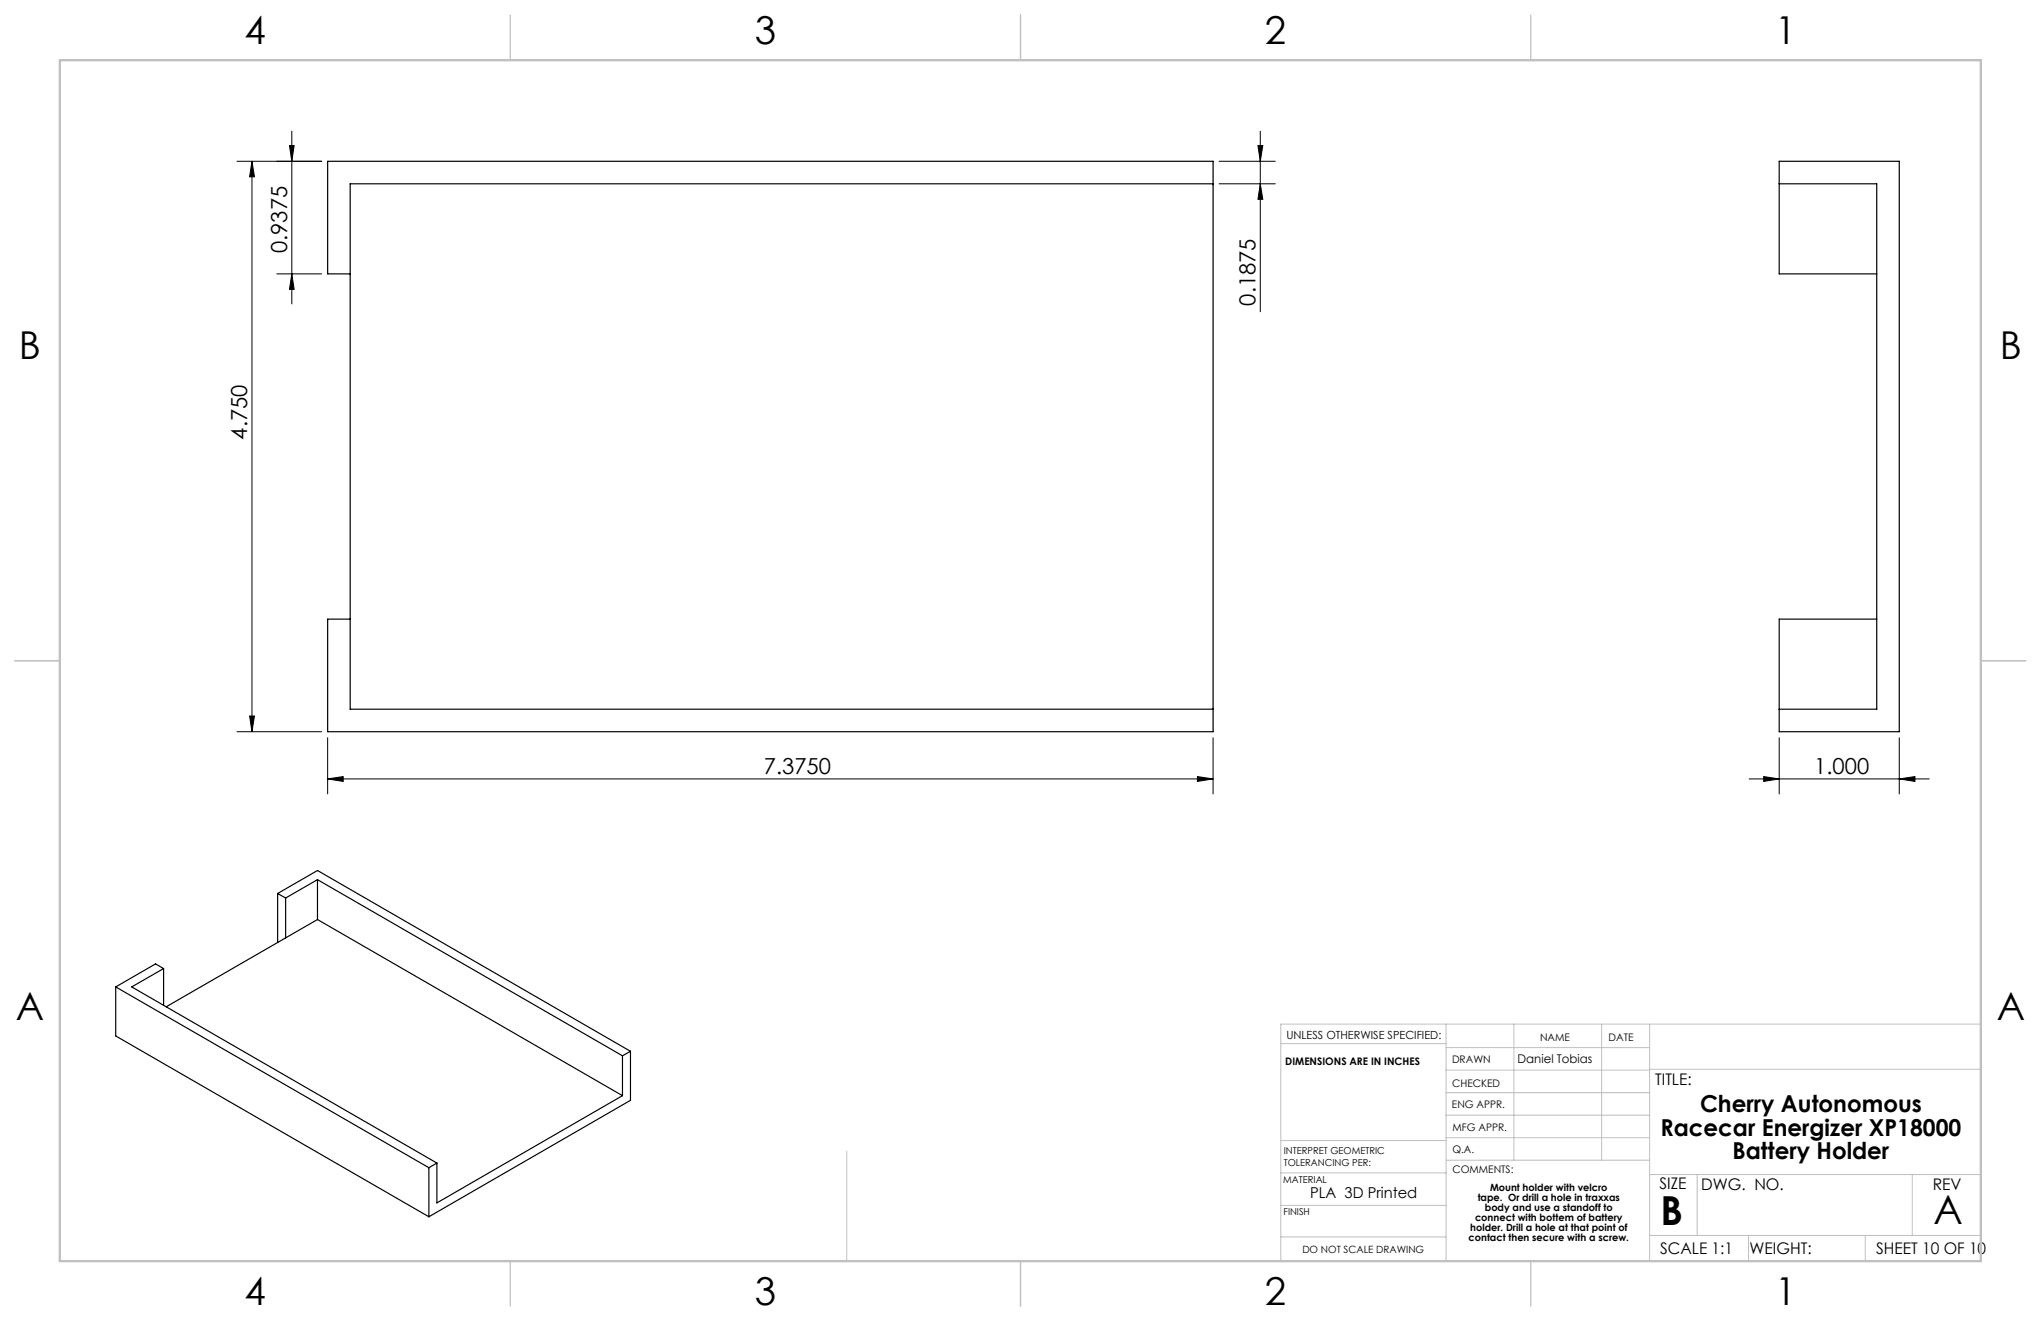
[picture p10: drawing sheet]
<svg xmlns="http://www.w3.org/2000/svg" width="432mm" height="279mm" viewBox="0 0 432 279" stroke-linecap="round" stroke-linejoin="round" font-family="sans-serif">
<g fill="none" stroke="#000" stroke-width=".21">
<path d="M50.1 34.1h18M53.3 34.1l.5 3.3h-1zM53.3 34.1v120.7M61.2 30.8h1l-.5 3.3zM61.7 27.8v36.5M257.9 34.1h11.9M257.9 38.9h11.9M266.1 30.8h1.1l-.6 3.3zM266.6 27.8v38.1M266.6 38.9l.6 3.3h-1.1zM58.6 57.9h9.5M61.7 57.9l.5 3.3h-1z"/>
<path d="M50.1 154.8h18M52.8 151.4h1l-.5 3.4zM69.3 156v11.9M256.6 156v11.9M376.4 156v11.9M401.8 156v11.9M69.3 164.7l3.3-.4v1zM69.3 164.7h187.3M253.3 164.3l3.3 .4-3.3 .6zM370.1 164.7h38.1M373.1 164.3l3.3 .4-3.3 .6zM401.8 164.7l3.3-.4v1z"/>
</g>
<g fill="none" stroke="#c0c0c0" stroke-width=".21">
<path d="M305.9 216.6v50.1M320.3 216.6v28.8M338.8 216.6v28.8M349 216.6v50.1M419.1 216.6h-148.1v50.1M271 220.7h34.9M305.9 231.1h43.1M305.9 226.3h43.1M305.9 221.6h43.1M305.9 235.9h43.1M349 226.2h70.1M179.1 243.5v23.2"/>
<path d="M271 255h34.9M271 248.1h35M271 241.2h35M305.9 240.6h43.1M306 245.4h43M349 248.4h70.1M359.1 248.4v12.9M404.6 248.4v12.9M271 261.6h34.9M349 261.3h70.1M369.9 261.3v5.4M394.6 261.3v5.4"/>
</g>
<path d="M108 3.2v9.5M215.9 3.2v9.5M323.8 3.2v9.5M3.1 139.7h9.6M419.1 139.7h9.5M108 266.7v9.6M215.9 266.7v9.6M323.8 266.7v9.6" fill="none" stroke="#c0c0c0" stroke-width=".25"/>
<path d="M12.7 12.7h406.4v254h-406.4z" fill="none" stroke="#c0c0c0" stroke-width=".5"/>
<g fill="#000">
<path d="M266.1 30.8h1.1l-.6 3.3zM266.6 38.9l.6 3.3h-1.1zM53.3 34.1l.5 3.3h-1zM52.8 151.4h1l-.5 3.4z"/>
<path d="M61.7 57.9l.5 3.3h-1zM61.2 30.8h1l-.5 3.3z"/>
<path d="M69.3 164.7l3.3-.4v1zM253.3 164.3l3.3 .4-3.3 .6zM373.1 164.3l3.3 .4-3.3 .6zM401.8 164.7l3.3-.4v1z"/>
</g>
<g fill="none" stroke="#000" stroke-width=".25">
<path d="M256.6 38.9h-182.5v111.1h182.5M376.4 38.9h20.7v111.1h-20.7M74.1 57.9h-4.8v-23.8h187.3v120.7h-187.3v-23.8h4.8M397.1 57.9h-20.7v-23.8h25.4v120.7h-25.4v-23.8h20.7M58.7 189l1.7 .9M58.7 189l8.5-4.9 66.2 38.3M58.7 189v10.4M60.4 198.4l-25.2 14.5M60.4 189.9v8.5M67.2 194.5l64.5 37.2M67.2 194.5l-6.8 3.9M67.2 186.1l-6.8 3.8"/>
<path d="M67.2 186.1l64.5 37.2M67.2 186.1v8.4M24.5 208.7v10.4l66.2 38.3M24.5 208.7l66.2 38.3M34.6 204.9l-1.7-1-8.4 4.8M34.6 204.9l-6.7 3.8 64.5 37.3M34.6 204.9v7.7M131.7 231.7l-39.3 22.7v-8.4M131.7 223.3v8.4M133.4 222.4l-1.7 .9M133.4 222.4v10.3l-42.7 24.7M90.7 247v10.4"/>
<path d="M92.4 246l-1.7 1"/>
</g>
<g font-size="8.5">
<text x="351.3" y="259">B</text>
<text x="409.1" y="258.9">A</text>
</g>
<g font-size="8.1">
<text x="51.7" y="9.3">4</text>
<text x="159.7" y="9.3">3</text>
<text x="267.6" y="9.3">2</text>
<text x="375.6" y="9.3">1</text>
<text x="4" y="76">B</text>
<text x="423.1" y="76">B</text>
<text x="3.3" y="215.7">A</text>
<text x="422.4" y="215.7">A</text>
<text x="51.7" y="276">4</text>
<text x="159.7" y="276">3</text>
<text x="267.6" y="276">2</text>
<text x="375.6" y="276">1</text>
</g>
<g font-size="4.9">
<text x="359.7" y="235.3">Cherry Autonomous</text>
<text x="351.3" y="240.2">Racecar Energizer XP18000</text>
<text x="366.5" y="245.1">Battery Holder</text>
</g>
<g font-size="4.7">
<text x="60.7" y="53.5" transform="rotate(-90 60.7 53.5)">0.9375</text>
<text x="265.6" y="64.6" transform="rotate(-90 265.6 64.6)">0.1875</text>
<text x="52.3" y="93" transform="rotate(-90 52.3 93)">4.750</text>
<text x="161.6" y="163.7">7.3750</text>
<text x="383.8" y="163.7">1.000</text>
</g>
<g font-size="3.4">
<text x="350.2" y="229.5">TITLE:</text>
<text x="351.1" y="251.6">SIZE</text>
<text x="359.9" y="251.6">DWG. NO.</text>
<text x="408.9" y="251.7">REV</text>
<text x="351.2" y="265.2">SCALE 1:1</text>
<text x="370.1" y="265.3">WEIGHT:</text>
<text x="396.9" y="265.2">SHEET 10 OF 10</text>
</g>
<text font-size="3.2" x="277.2" y="253.3">PLA 3D Printed</text>
<text font-size="2.5" x="321.1" y="224.9">Daniel Tobias</text>
<text font-size="2.4" x="272.2" y="219.7">UNLESS OTHERWISE SPECIFIED:</text>
<g font-size="2.2">
<text x="325.8" y="220.2">NAME</text>
<text x="340.3" y="220.2">DATE</text>
<text x="271.9" y="225.3">DIMENSIONS ARE IN INCHES</text>
<text x="307.2" y="224.9">DRAWN</text>
<text x="307.3" y="229.8">CHECKED</text>
<text x="307.2" y="234.5">ENG APPR.</text>
<text x="307.3" y="239.2">MFG APPR.</text>
<text x="307.3" y="243.9">Q.A.</text>
<text x="307.3" y="248.1">COMMENTS:</text>
</g>
<g font-size="2.1">
<text x="315.2" y="251.8">Mount holder with velcro</text>
<text x="312.6" y="254">tape. Or drill a hole in traxxas</text>
<text x="314.1" y="256.1">body and use a standoff to</text>
<text x="310.7" y="262.4">contact then secure with a screw.</text>
<text x="311" y="260.3">holder. Drill a hole at that point of</text>
<text x="312.1" y="258.2">connect with bottem of battery</text>
<text x="275.5" y="265.1">DO NOT SCALE DRAWING</text>
</g>
<g font-size="2">
<text x="271.6" y="244.1">INTERPRET GEOMETRIC</text>
<text x="271.5" y="250.2">MATERIAL</text>
<text x="271.6" y="246.6">TOLERANCING PER:</text>
<text x="271.5" y="257">FINISH</text>
</g>
</svg>
